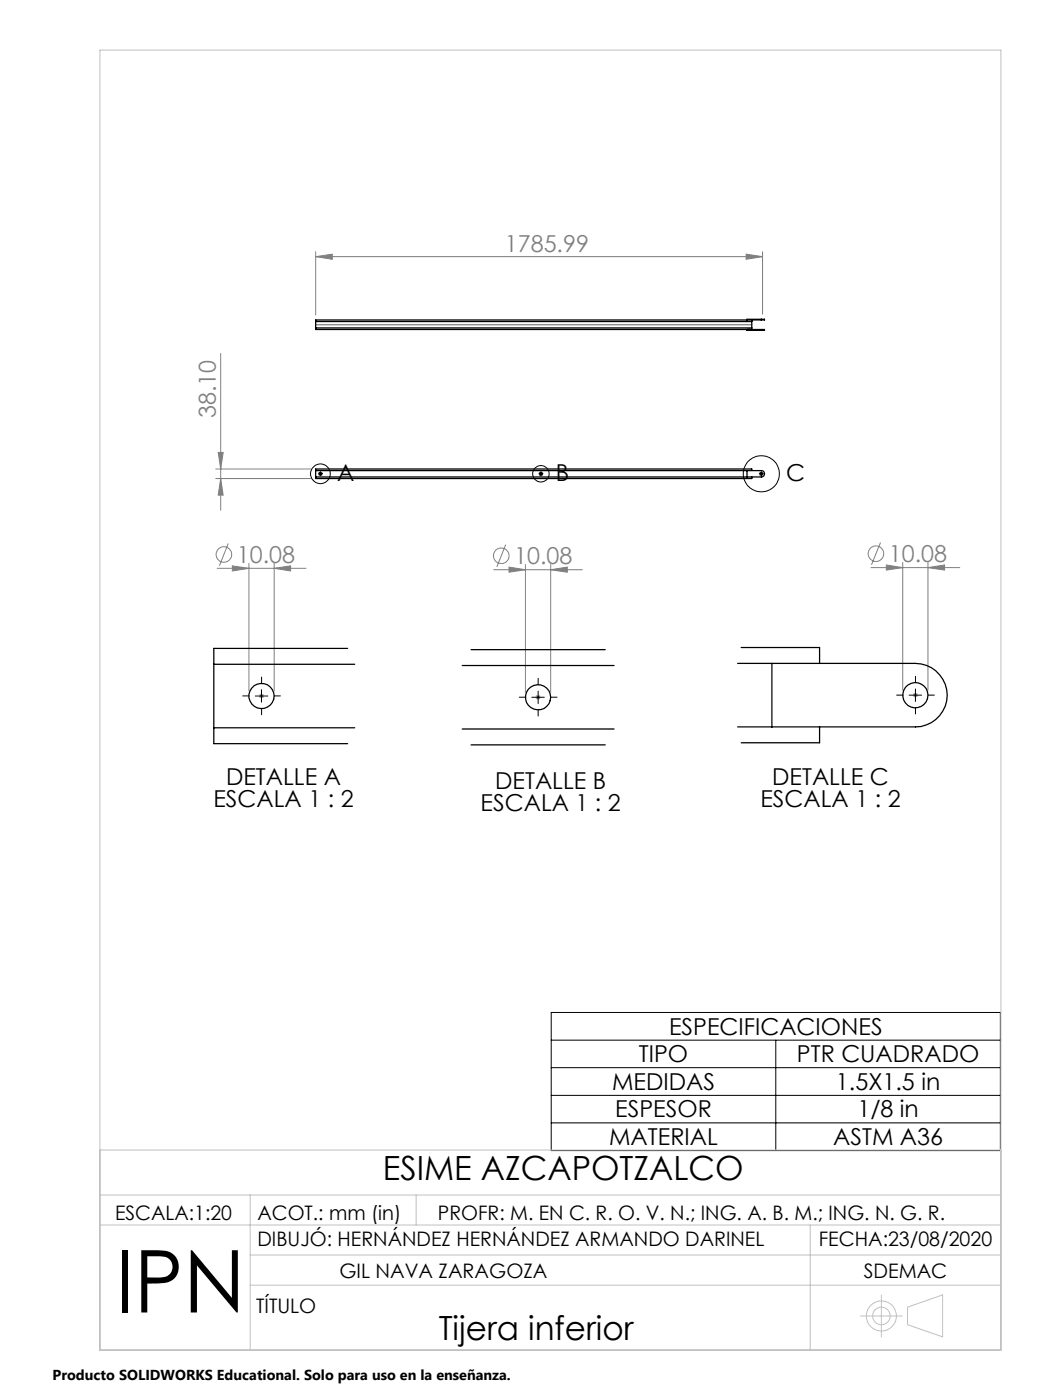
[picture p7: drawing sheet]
<svg xmlns="http://www.w3.org/2000/svg" width="210mm" height="280mm" viewBox="0 0 210 280" stroke-linecap="round" stroke-linejoin="round" font-family="sans-serif">
<g fill="none" stroke="#808080" stroke-width=".2">
<path d="M63.1 51.3l3.3-.5v1.1zM63.1 50.3v12.7M63.1 51.3h89.3M149.1 50.8l3.3 .5-3.3 .6zM152.4 50.3v12.5M44.1 70.7v31.4M43.1 93.8h19M43.1 95.7h19M43.6 90.5h1l-.5 3.3zM44.1 95.7l.5 3.3h-1zM63.5 94.8h1M63.7 94.4l.7 .7"/>
<path d="M64 94.3v1M64.4 94.4l-.7 .7M107.6 94.8h1M107.7 94.4l.7 .7M108.1 94.3v1M108.4 94.4l-.7 .7M151.6 94.8h1M151.8 94.4l.7 .7M152.1 94.3v1M152.5 94.4l-.7 .7M43.4 113.7h17.7M45.6 108.7l-1.7 4.4"/>
<path d="M46.4 113.2l3.3 .5-3.3 .5zM49.7 112.7v25.5M54.8 113.7l3.3-.5v1zM54.8 112.7v25.5M98.6 113.9h17.8M101 108.9l-1.7 4.5M101.7 113.4l3.3 .5-3.3 .5zM105 112.9v25.6M110 113.9l3.3-.5v1zM110 112.9v25.6M174 113.5h17.8M175.9 108.5l-1.8 4.5"/>
<path d="M177.1 113l3.3 .5-3.3 .5zM180.4 112.5v25.5M185.4 113.5l3.3-.5v1zM185.4 112.5v25.5M51.8 139.2h.9M51.9 138.9l.7 .7M52.2 138.7v1M52.6 138.9l-.7 .7M107 139.5h1M107.2 139.1l.7 .7M107.5 139v.9M107.9 139.1l-.7 .7"/>
<path d="M182.4 139h1M182.6 138.7l.7 .7M182.9 138.5v1M183.3 138.7l-.7 .7"/>
<circle cx="44.7" cy="110.9" r="1.55"/>
<circle cx="100.2" cy="111.2" r="1.55"/>
<circle cx="175" cy="110.7" r="1.55"/>
</g>
<g fill="none" stroke="#000" stroke-width=".2">
<path d="M63.9 94.8h.3M64 94.6v.3M108 94.8h.2M108.1 94.6v.3M152 94.8h.3M152.1 94.6v.3M51 139.2h2.5M52.2 137.9v2.5M106.3 139.5h2.5M107.5 138.2v2.5M181.6 139h2.5M182.9 137.8v2.5"/>
<path d="M110.1 202.5h89.8v27.6h-89.8zM110.1 208h89.8M110.1 213.5h89.8M110.1 219.1h89.8M155 208v22.1M110.1 224.6h89.8"/>
<circle cx="64" cy="94.8" r="1.97"/>
<circle cx="108.1" cy="94.7" r="1.64"/>
<circle cx="152.1" cy="94.8" r="3.6"/>
</g>
<g fill="none" stroke="#c0c0c0" stroke-width=".2">
<path d="M20 10h180v260h-180zM20 239h180M20 230h180M50 239v31M83.1 239v6M20 245h180M50 251h150M50 257h150M161.9 245v25M176.1 259v8.4M171.9 263.2h8.4M181.3 261.4l7-2.4v8.4l-7-2.5z"/>
<circle cx="176.1" cy="263.2" r="2.99"/>
<circle cx="176.1" cy="263.2" r="1.76"/>
</g>
<g fill="none" stroke="#000" stroke-width=".2" stroke-dasharray="15.2 1.3 1.3 1.3">
<path d="M63.8 94.7h-.1M64 94.5v-.1M64 95v.1M64.3 94.7h.1M107.8 94.7h-.1M108.1 94.5v-.1M108.1 95v.1M108.3 94.7h.2M151.9 94.7h-.1M152.1 94.5v-.1M152.1 95v.1M152.4 94.7h.1"/>
<path d="M49.8 139.2h-1.3M52.3 136.7v-1.3M54.8 139.2h1.2M105 139.4h-1.2M107.5 136.9v-1.2M110 139.4h1.3M180.4 139h-1.3M182.9 136.5v-1.2M185.4 139h1.3M52.3 141.7v1.3M107.5 141.9v1.3M182.9 141.5v1.3"/>
</g>
<path d="M63.1 64.9h87.1" fill="none" stroke="#808080" stroke-width=".25"/>
<g fill="#808080">
<path d="M46.4 113.2l3.3 .5-3.3 .5zM54.8 113.7l3.3-.5v1zM101.7 113.4l3.3 .5-3.3 .5zM110 113.9l3.3-.5v1zM177.1 113l3.3 .5-3.3 .5zM185.4 113.5l3.3-.5v1z"/>
<path d="M149.1 50.8l3.3 .5-3.3 .6zM63.1 51.3l3.3-.5v1.1z"/>
<path d="M43.6 90.5h1l-.5 3.3zM44.1 95.7l.5 3.3h-1z"/>
</g>
<g fill="none" stroke="#000" stroke-width=".25">
<path d="M63.1 65.6v.3h89M63.1 64.3v1.3M63.1 64.3h87.1M63.1 65.6h87.1M149.3 65.9v.2h2.8M150.2 64v.3M150.2 65.6v.3M150.2 64.3v1.3M152.1 64h-89v.3M152.1 63.9h.7v.1h-.7M152.1 65.9h.7v.2h-.7M152.1 63.9h-2.8v.1"/>
<path d="M152.1 63.9v.1M152.1 65.9v.2M63.1 94.1v-.3h87.1v.3M63.1 95.4v.3h87.1v-.3M63.1 94.1h89a.63 .63 0 0 1 .7 .7 .63 .63 0 0 1-.7 .6h-89M63.1 94.1v1.3M149.3 94.1v1.3M42.7 132.9v12.7M42.7 132.9h28.2M69.5 129.7h-26.8v3.2M92.4 133.1h30.3M94.1 129.9h26.8"/>
<path d="M147.4 132.7h35.5a6.4 6.4 0 0 1 6.4 6.3 6.4 6.4 0 0 1-6.4 6.4h-35.5M148.1 129.5h15.7v3.2M154.2 132.7v12.7M42.7 145.6v3.1h26.8M42.7 145.6h28.2M92.4 145.8h30.3M94.1 149h26.8M163.8 145.4v3.2h-15.7"/>
<circle cx="64" cy="94.8" r=".25"/>
<circle cx="108.1" cy="94.8" r=".26"/>
<circle cx="152.1" cy="94.8" r=".25"/>
<circle cx="52.3" cy="139.2" r="2.51"/>
<circle cx="107.5" cy="139.5" r="2.51"/>
<circle cx="182.9" cy="139" r="2.52"/>
</g>
<text font-size="17.3" x="23" y="262.5">IPN</text>
<g font-size="6.7">
<text x="76.5" y="236.1">ESIME AZCAPOTZALCO</text>
<text x="87.7" y="268">Tijera inferior</text>
</g>
<g font-size="4.7" fill="#808080">
<text x="100.9" y="50.3">1785.99</text>
<text x="43.1" y="83.6" transform="rotate(-90 43.1 83.6)">38.10</text>
<text x="47.3" y="112.6">10.08</text>
<text x="102.7" y="112.8">10.08</text>
<text x="177.6" y="112.4">10.08</text>
</g>
<g font-size="4.7">
<text x="67.4" y="96.1">A</text>
<text x="111.1" y="96.1">B</text>
<text x="157.1" y="96.1">C</text>
<text x="42.6" y="161.5">ESCALA 1 : 2</text>
<text x="45.2" y="157">DETALLE A</text>
<text x="98.9" y="157.7">DETALLE B</text>
<text x="151.9" y="161.4">ESCALA 1 : 2</text>
<text x="154.3" y="156.9">DETALLE C</text>
<text x="96" y="162.3">ESCALA 1 : 2</text>
<text x="133.7" y="206.9">ESPECIFICACIONES</text>
<text x="127.7" y="212.4">TIPO</text>
<text x="159.2" y="212.4">PTR CUADRADO</text>
<text x="122.3" y="218">MEDIDAS</text>
<text x="167" y="218">1.5X1.5 in</text>
<text x="122.9" y="223.5">ESPESOR</text>
<text x="171.3" y="223.5">1/8 in</text>
<text x="121.7" y="229">MATERIAL</text>
<text x="166.5" y="229">ASTM A36</text>
</g>
<g font-size="4">
<text x="23" y="244">ESCALA:1:20</text>
<text x="51.4" y="244">ACOT.: mm (in)</text>
<text x="87.5" y="244">PROFR: M. EN C. R. O. V. N.; ING. A. B. M.; ING. N. G. R.</text>
<text x="51.4" y="249.3">DIBUJÓ: HERNÁNDEZ HERNÁNDEZ ARMANDO DARINEL</text>
<text x="163.6" y="249.2">FECHA:23/08/2020</text>
<text x="67.8" y="255.6">GIL NAVA ZARAGOZA</text>
<text x="172.6" y="255.6">SDEMAC</text>
<text x="51.2" y="262.6">TÍTULO</text>
</g>
<text font-size="2.9" x="10.5" y="276">Producto SOLIDWORKS Educational. Solo para uso en la enseñanza.</text>
</svg>
